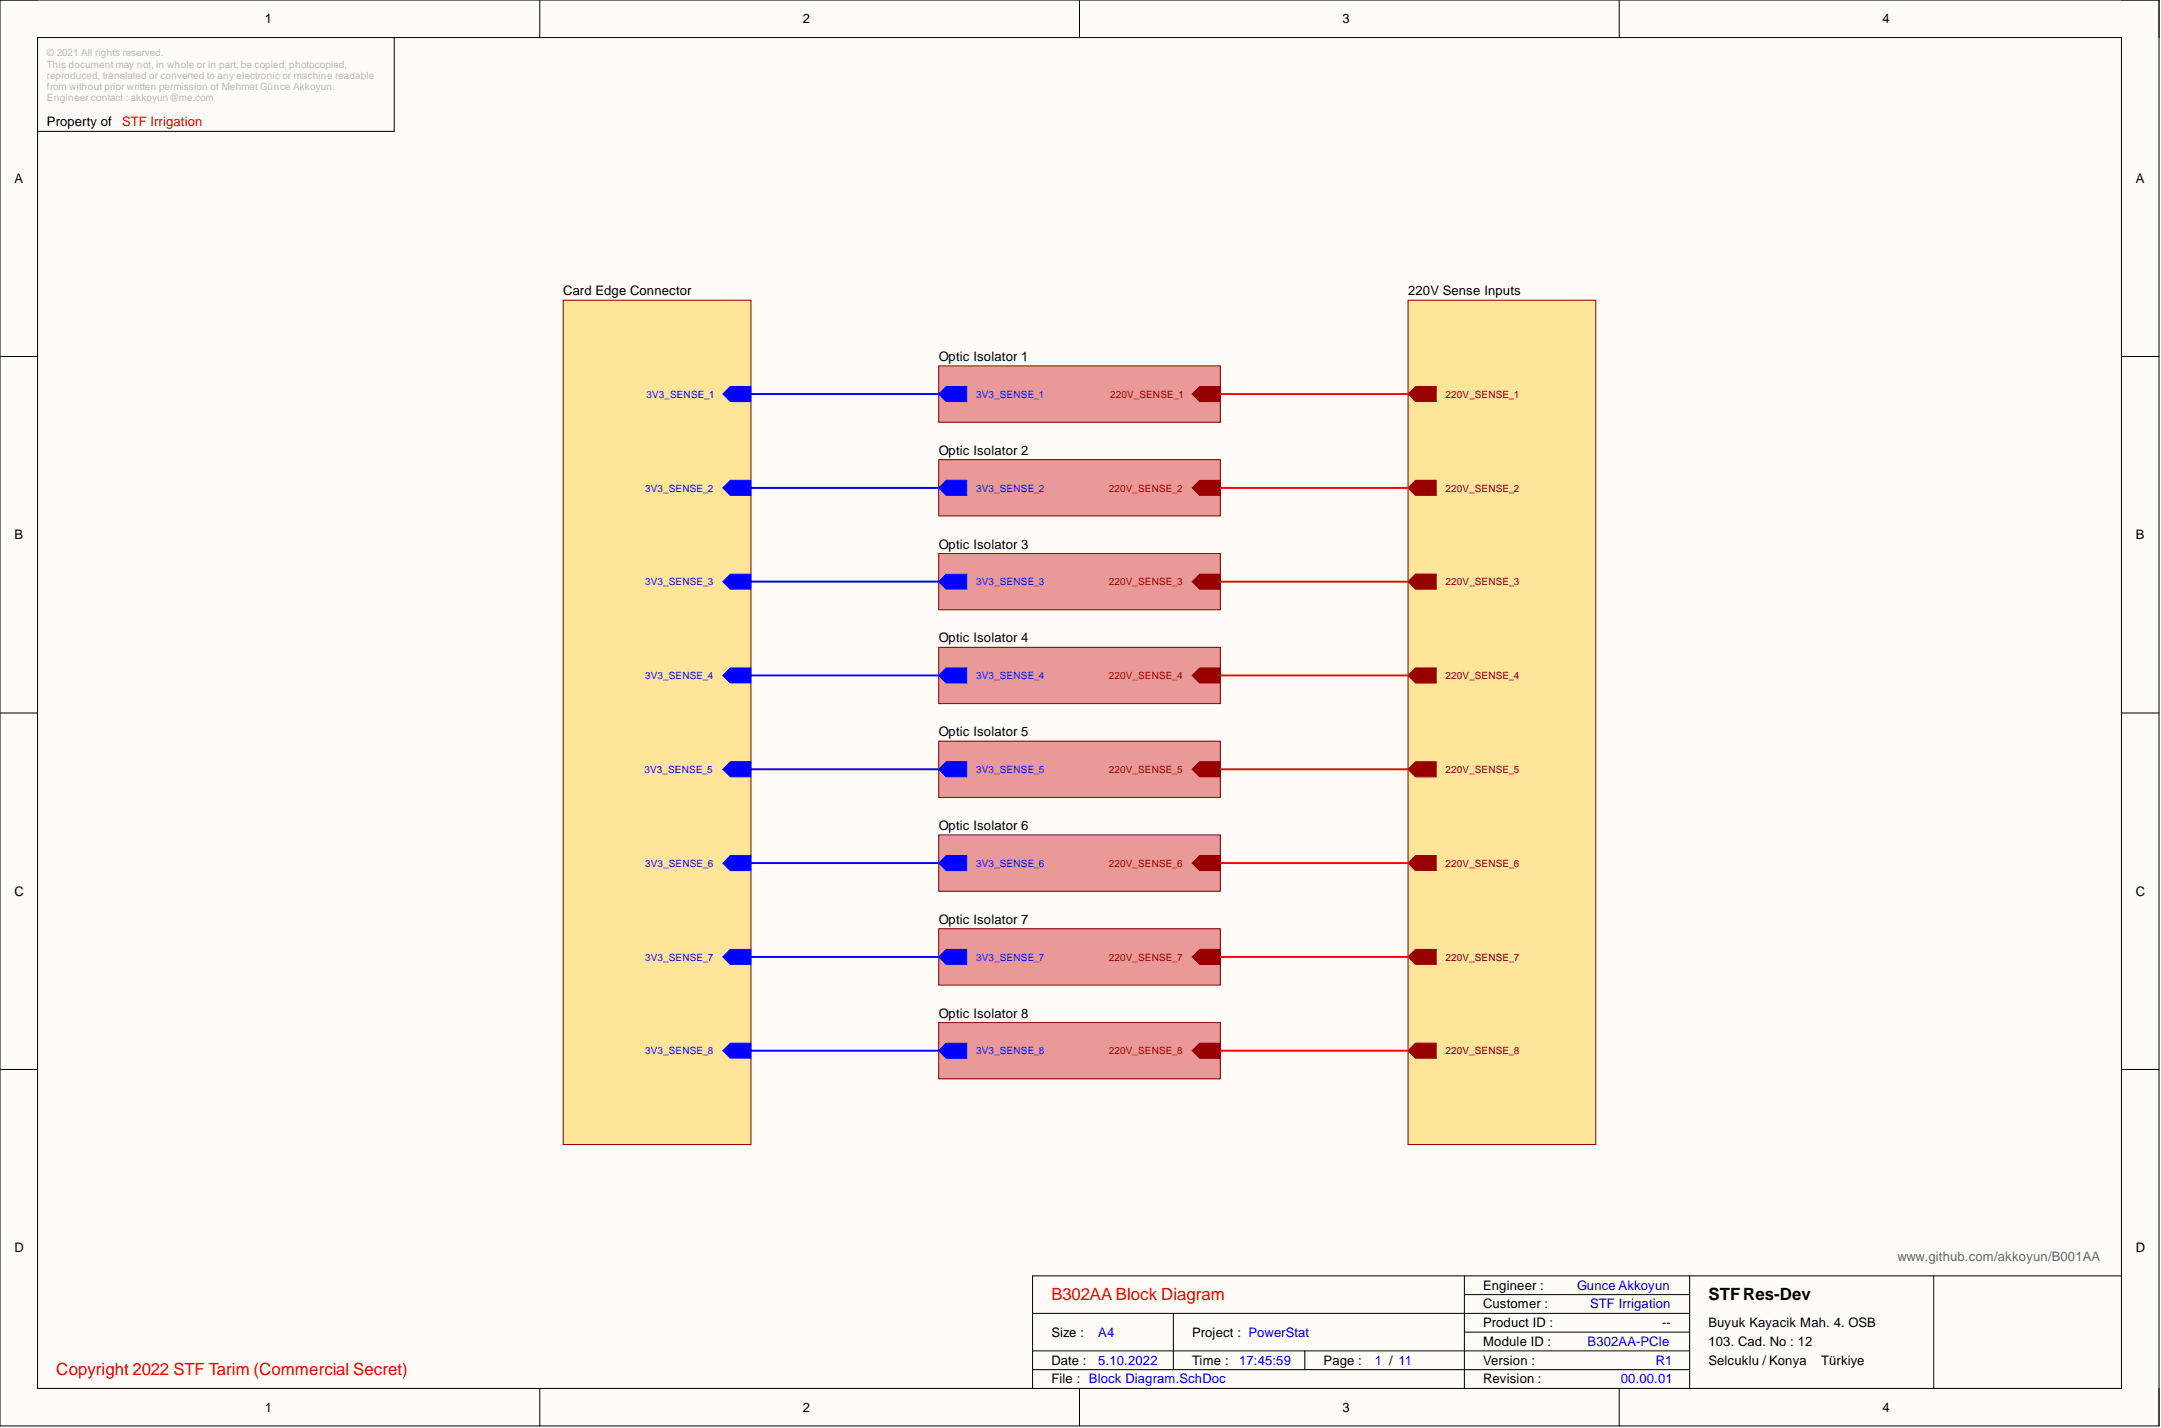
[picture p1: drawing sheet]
<svg xmlns="http://www.w3.org/2000/svg" width="292mm" height="193mm" viewBox="0 0 292 193" stroke-linecap="round" stroke-linejoin="round" font-family="sans-serif">
<path d="M0 0h291.8v192.7h-291.8z" fill-rule="evenodd" fill="#fffcf8"/>
<path d="M0 0h291.8v192.7h-291.8z" fill="none" stroke="#000" stroke-width=".14"/>
<path d="M5.1 5.1h281.7v182.5h-281.7z" fill-rule="evenodd" fill="#fffcf8"/>
<g fill="none" stroke="#000" stroke-width=".14">
<path d="M0 0h5.1M5.1 5.1h281.7v182.5h-281.7zM53.3 5.1v12.7h-48.2M73 0v5.1M145.9 0v5.1M218.9 0v5.1M286.8 0h5v5.1M0 48.2h5.1M286.8 48.2h5M0 96.3h5.1M286.8 96.3h5M0 144.5h5.1"/>
<path d="M286.8 144.5h5M139.6 177.5h88.8M158.6 177.5v7.6M197.9 174.9h30.5M197.9 172.4v15.2M228.4 172.4v15.2M261.4 172.4v15.2M286.8 172.4h-147.2v15.2M73 187.6v5.1M139.6 182.6h88.8M139.6 185.1h88.8M145.9 187.6v5.1"/>
<path d="M176.4 182.6v2.5M197.9 180h30.5M218.9 187.6v5.1M291.8 187.6v5.1"/>
</g>
<path d="M190.3 40.6h25.4v114.1h-25.4z" fill-rule="evenodd" fill="#ffe599"/>
<path d="M190.3 40.6h25.4v114.1h-25.4z" fill="none" stroke="#800000" stroke-width=".14"/>
<path d="M190.3 65.9l1-1h2.8v2h-2.8z" fill-rule="evenodd" fill="#980000"/>
<path d="M190.3 65.9l1-1h2.8v2h-2.8z" fill="none" stroke="#980000" stroke-width=".14"/>
<path d="M190.3 53.2l1-1h2.8v2.1h-2.8z" fill-rule="evenodd" fill="#980000"/>
<path d="M190.3 53.2l1-1h2.8v2.1h-2.8z" fill="none" stroke="#980000" stroke-width=".14"/>
<path d="M190.3 104l1-1.1h2.8v2.1h-2.8z" fill-rule="evenodd" fill="#980000"/>
<path d="M190.3 104l1-1.1h2.8v2.1h-2.8z" fill="none" stroke="#980000" stroke-width=".14"/>
<path d="M190.3 116.6l1-1h2.8v2h-2.8z" fill-rule="evenodd" fill="#980000"/>
<path d="M190.3 116.6l1-1h2.8v2h-2.8z" fill="none" stroke="#980000" stroke-width=".14"/>
<path d="M190.3 78.6l1-1h2.8v2h-2.8z" fill-rule="evenodd" fill="#980000"/>
<path d="M190.3 78.6l1-1h2.8v2h-2.8z" fill="none" stroke="#980000" stroke-width=".14"/>
<path d="M190.3 91.3l1-1h2.8v2h-2.8z" fill-rule="evenodd" fill="#980000"/>
<path d="M190.3 91.3l1-1h2.8v2h-2.8z" fill="none" stroke="#980000" stroke-width=".14"/>
<path d="M190.3 129.3l1-1h2.8v2h-2.8z" fill-rule="evenodd" fill="#980000"/>
<path d="M190.3 129.3l1-1h2.8v2h-2.8z" fill="none" stroke="#980000" stroke-width=".14"/>
<path d="M190.3 142l1-1h2.8v2h-2.8z" fill-rule="evenodd" fill="#980000"/>
<path d="M190.3 142l1-1h2.8v2h-2.8z" fill="none" stroke="#980000" stroke-width=".14"/>
<path d="M126.9 49.4h38v7.7h-38z" fill-rule="evenodd" fill="#ea9999"/>
<path d="M126.9 49.4h38v7.7h-38z" fill="none" stroke="#800000" stroke-width=".14"/>
<path d="M161.1 53.2l1.1-1h2.7v2.1h-2.7z" fill-rule="evenodd" fill="#980000"/>
<path d="M161.1 53.2l1.1-1h2.7v2.1h-2.7z" fill="none" stroke="#980000" stroke-width=".14"/>
<path d="M126.9 53.2l1-1h2.8v2.1h-2.8z" fill-rule="evenodd" fill="#00f"/>
<path d="M126.9 53.2l1-1h2.8v2.1h-2.8z" fill="none" stroke="#00f" stroke-width=".14"/>
<path d="M76.1 40.6h25.4v114.1h-25.4z" fill-rule="evenodd" fill="#ffe599"/>
<path d="M76.1 40.6h25.4v114.1h-25.4z" fill="none" stroke="#800000" stroke-width=".14"/>
<path d="M97.7 53.2l1-1h2.8v2.1h-2.8z" fill-rule="evenodd" fill="#00f"/>
<path d="M97.7 53.2l1-1h2.8v2.1h-2.8z" fill="none" stroke="#00f" stroke-width=".14"/>
<path d="M97.7 65.9l1-1h2.8v2h-2.8z" fill-rule="evenodd" fill="#00f"/>
<path d="M97.7 65.9l1-1h2.8v2h-2.8z" fill="none" stroke="#00f" stroke-width=".14"/>
<path d="M97.7 78.6l1-1h2.8v2h-2.8z" fill-rule="evenodd" fill="#00f"/>
<path d="M97.7 78.6l1-1h2.8v2h-2.8z" fill="none" stroke="#00f" stroke-width=".14"/>
<path d="M97.7 91.3l1-1h2.8v2h-2.8z" fill-rule="evenodd" fill="#00f"/>
<path d="M97.7 91.3l1-1h2.8v2h-2.8z" fill="none" stroke="#00f" stroke-width=".14"/>
<path d="M97.7 104l1-1.1h2.8v2.1h-2.8z" fill-rule="evenodd" fill="#00f"/>
<path d="M97.7 104l1-1.1h2.8v2.1h-2.8z" fill="none" stroke="#00f" stroke-width=".14"/>
<path d="M97.7 116.6l1-1h2.8v2h-2.8z" fill-rule="evenodd" fill="#00f"/>
<path d="M97.7 116.6l1-1h2.8v2h-2.8z" fill="none" stroke="#00f" stroke-width=".14"/>
<path d="M97.7 142l1-1h2.8v2h-2.8z" fill-rule="evenodd" fill="#00f"/>
<path d="M97.7 142l1-1h2.8v2h-2.8z" fill="none" stroke="#00f" stroke-width=".14"/>
<path d="M97.7 129.3l1-1h2.8v2h-2.8z" fill-rule="evenodd" fill="#00f"/>
<path d="M97.7 129.3l1-1h2.8v2h-2.8z" fill="none" stroke="#00f" stroke-width=".14"/>
<path d="M126.9 62.1h38v7.6h-38z" fill-rule="evenodd" fill="#ea9999"/>
<path d="M126.9 62.1h38v7.6h-38z" fill="none" stroke="#800000" stroke-width=".14"/>
<path d="M161.1 65.9l1.1-1h2.7v2h-2.7z" fill-rule="evenodd" fill="#980000"/>
<path d="M161.1 65.9l1.1-1h2.7v2h-2.7z" fill="none" stroke="#980000" stroke-width=".14"/>
<path d="M126.9 65.9l1-1h2.8v2h-2.8z" fill-rule="evenodd" fill="#00f"/>
<path d="M126.9 65.9l1-1h2.8v2h-2.8z" fill="none" stroke="#00f" stroke-width=".14"/>
<path d="M126.9 74.8h38v7.6h-38z" fill-rule="evenodd" fill="#ea9999"/>
<path d="M126.9 74.8h38v7.6h-38z" fill="none" stroke="#800000" stroke-width=".14"/>
<path d="M161.1 78.6l1.1-1h2.7v2h-2.7z" fill-rule="evenodd" fill="#980000"/>
<path d="M161.1 78.6l1.1-1h2.7v2h-2.7z" fill="none" stroke="#980000" stroke-width=".14"/>
<path d="M126.9 78.6l1-1h2.8v2h-2.8z" fill-rule="evenodd" fill="#00f"/>
<path d="M126.9 78.6l1-1h2.8v2h-2.8z" fill="none" stroke="#00f" stroke-width=".14"/>
<path d="M126.9 87.5h38v7.6h-38z" fill-rule="evenodd" fill="#ea9999"/>
<path d="M126.9 87.5h38v7.6h-38z" fill="none" stroke="#800000" stroke-width=".14"/>
<path d="M161.1 91.3l1.1-1h2.7v2h-2.7z" fill-rule="evenodd" fill="#980000"/>
<path d="M161.1 91.3l1.1-1h2.7v2h-2.7z" fill="none" stroke="#980000" stroke-width=".14"/>
<path d="M126.9 91.3l1-1h2.8v2h-2.8z" fill-rule="evenodd" fill="#00f"/>
<path d="M126.9 91.3l1-1h2.8v2h-2.8z" fill="none" stroke="#00f" stroke-width=".14"/>
<path d="M126.9 100.2h38v7.6h-38z" fill-rule="evenodd" fill="#ea9999"/>
<path d="M126.9 100.2h38v7.6h-38z" fill="none" stroke="#800000" stroke-width=".14"/>
<path d="M161.1 104l1.1-1.1h2.7v2.1h-2.7z" fill-rule="evenodd" fill="#980000"/>
<path d="M161.1 104l1.1-1.1h2.7v2.1h-2.7z" fill="none" stroke="#980000" stroke-width=".14"/>
<path d="M126.9 104l1-1.1h2.8v2.1h-2.8z" fill-rule="evenodd" fill="#00f"/>
<path d="M126.9 104l1-1.1h2.8v2.1h-2.8z" fill="none" stroke="#00f" stroke-width=".14"/>
<path d="M126.9 112.8h38v7.6h-38z" fill-rule="evenodd" fill="#ea9999"/>
<path d="M126.9 112.8h38v7.6h-38z" fill="none" stroke="#800000" stroke-width=".14"/>
<path d="M161.1 116.6l1.1-1h2.7v2h-2.7z" fill-rule="evenodd" fill="#980000"/>
<path d="M161.1 116.6l1.1-1h2.7v2h-2.7z" fill="none" stroke="#980000" stroke-width=".14"/>
<path d="M126.9 116.6l1-1h2.8v2h-2.8z" fill-rule="evenodd" fill="#00f"/>
<path d="M126.9 116.6l1-1h2.8v2h-2.8z" fill="none" stroke="#00f" stroke-width=".14"/>
<path d="M126.9 125.5h38v7.6h-38z" fill-rule="evenodd" fill="#ea9999"/>
<path d="M126.9 125.5h38v7.6h-38z" fill="none" stroke="#800000" stroke-width=".14"/>
<path d="M161.1 129.3l1.1-1h2.7v2h-2.7z" fill-rule="evenodd" fill="#980000"/>
<path d="M161.1 129.3l1.1-1h2.7v2h-2.7z" fill="none" stroke="#980000" stroke-width=".14"/>
<path d="M126.9 129.3l1-1h2.8v2h-2.8z" fill-rule="evenodd" fill="#00f"/>
<path d="M126.9 129.3l1-1h2.8v2h-2.8z" fill="none" stroke="#00f" stroke-width=".14"/>
<path d="M126.9 138.2h38v7.6h-38z" fill-rule="evenodd" fill="#ea9999"/>
<path d="M126.9 138.2h38v7.6h-38z" fill="none" stroke="#800000" stroke-width=".14"/>
<path d="M161.1 142l1.1-1h2.7v2h-2.7z" fill-rule="evenodd" fill="#980000"/>
<path d="M161.1 142l1.1-1h2.7v2h-2.7z" fill="none" stroke="#980000" stroke-width=".14"/>
<path d="M126.9 142l1-1h2.8v2h-2.8z" fill-rule="evenodd" fill="#00f"/>
<path d="M126.9 142l1-1h2.8v2h-2.8z" fill="none" stroke="#00f" stroke-width=".14"/>
<path d="M101.5 53.2h25.4M101.5 65.9h25.4M101.5 78.6h25.4M101.5 91.3h25.4M101.5 104h25.4M101.5 116.6h25.4M101.5 129.3h25.4M101.5 142h25.4" fill="none" stroke="#00f" stroke-width=".25"/>
<path d="M164.9 53.2h25.4M164.9 65.9h25.4M164.9 78.6h25.4M164.9 91.3h25.4M164.9 104h25.4M164.9 116.6h25.4M164.9 129.3h25.4M164.9 142h25.4" fill="none" stroke="#f00" stroke-width=".25"/>
<g font-size="2.3" fill="#f00">
<text x="142.1" y="175.7">B302AA Block Diagram</text>
<text x="7.6" y="185.8">Copyright 2022 STF Tarim (Commercial Secret)</text>
</g>
<text font-size="2.3" x="230.9" y="175.7">STFRes-Dev</text>
<g font-size="1.8">
<text x="35.8" y="3.1">1</text>
<text x="108.5" y="3.1">2</text>
<text x="181.4" y="3.1">3</text>
<text x="254.4" y="3.1">4</text>
<text x="6.3" y="17.1">Property of</text>
<text x="1.9" y="24.7">A</text>
<text x="288.7" y="24.7">A</text>
<text x="76.1" y="39.9">Card Edge Connector</text>
<text x="190.3" y="39.9">220V Sense Inputs</text>
<text x="126.9" y="48.8">Optic Isolator 1</text>
<text x="126.9" y="61.4">Optic Isolator 2</text>
<text x="1.9" y="72.9">B</text>
<text x="126.9" y="74.1">Optic Isolator 3</text>
<text x="288.7" y="72.9">B</text>
<text x="126.9" y="86.8">Optic Isolator 4</text>
<text x="126.9" y="99.5">Optic Isolator 5</text>
<text x="126.9" y="112.2">Optic Isolator 6</text>
<text x="1.9" y="121">C</text>
<text x="126.9" y="124.8">Optic Isolator 7</text>
<text x="288.7" y="121">C</text>
<text x="126.9" y="137.5">Optic Isolator 8</text>
<text x="1.9" y="169.2">D</text>
<text x="288.7" y="169.2">D</text>
<text x="200.5" y="174.3">Engineer :</text>
<text x="200.5" y="176.8">Customer :</text>
<text x="200.5" y="179.3">Product ID :</text>
<text x="230.9" y="179.3">Buyuk Kayacik Mah. 4. OSB</text>
<text x="142.1" y="184.4">Date :</text>
<text x="142.1" y="180.6">Size :</text>
<text x="161.1" y="184.4">Time :</text>
<text x="161.1" y="180.6">Project : PowerStat</text>
<text x="178.9" y="184.4">Page :</text>
<text x="200.5" y="181.9">Module ID :</text>
<text x="200.5" y="184.4">Version :</text>
<text x="230.9" y="181.9">103. Cad. No : 12</text>
<text x="230.9" y="184.4">Selcuklu / Konya</text>
<text x="246.2" y="184.4">Türkiye</text>
<text x="35.8" y="190.7">1</text>
<text x="108.5" y="190.7">2</text>
<text x="142.1" y="186.9">File : Block Diagram.SchDoc</text>
<text x="181.4" y="190.7">3</text>
<text x="200.5" y="186.9">Revision :</text>
<text x="254.4" y="190.7">4</text>
</g>
<text font-size="1.8" fill="#f00" x="16.5" y="17.1">STF Irrigation</text>
<text font-size="1.8" fill="#666" x="256.5" y="170.5">www.github.com/akkoyun/B001AA</text>
<g font-size="1.8" fill="#00f">
<text x="213.2" y="174.3">Gunce Akkoyun</text>
<text x="214.9" y="176.8">STF Irrigation</text>
<text x="224.7" y="179.3">--</text>
<text x="148.5" y="184.4">5.10.2022</text>
<text x="148.5" y="180.6">A4</text>
<text x="167.5" y="184.4">17:45:59</text>
<text x="185.8" y="184.4">1 / 11</text>
<text x="214.6" y="181.9">B302AA-PCIe</text>
<text x="223.8" y="184.4">R1</text>
<text x="219.1" y="186.9">00.00.01</text>
</g>
<g font-size="1.4" fill="#b7b7b7">
<text x="6.3" y="7.6">© 2021 All rights reserved.</text>
<text x="6.3" y="9.1">This document may not, in whole or in part, be copied, photocopied,</text>
<text x="6.3" y="10.7">reproduced, translated or converted to any electronic or machine readable</text>
<text x="6.3" y="12.2">from without prior written permission of Mehmet Günce Akkoyun.</text>
<text x="6.3" y="13.7">Engineer contact : akkoyun@me.com</text>
</g>
<g font-size="1.4" fill="#00f">
<text x="87.4" y="53.8">3V3_SENSE_1</text>
<text x="132" y="53.8">3V3_SENSE_1</text>
<text x="87.2" y="66.4">3V3_SENSE_2</text>
<text x="132" y="66.4">3V3_SENSE_2</text>
<text x="87.2" y="79.1">3V3_SENSE_3</text>
<text x="132" y="79.1">3V3_SENSE_3</text>
<text x="87.2" y="91.8">3V3_SENSE_4</text>
<text x="132" y="91.8">3V3_SENSE_4</text>
<text x="87.1" y="104.5">3V3_SENSE_5</text>
<text x="132" y="104.5">3V3_SENSE_5</text>
<text x="87.2" y="117.1">3V3_SENSE_6</text>
<text x="132" y="117.1">3V3_SENSE_6</text>
<text x="87.2" y="129.8">3V3_SENSE_7</text>
<text x="132" y="129.8">3V3_SENSE_7</text>
<text x="87.2" y="142.5">3V3_SENSE_8</text>
<text x="132" y="142.5">3V3_SENSE_8</text>
</g>
<g font-size="1.4" fill="#980000">
<text x="150.1" y="53.8">220V_SENSE_1</text>
<text x="195.4" y="53.8">220V_SENSE_1</text>
<text x="149.9" y="66.4">220V_SENSE_2</text>
<text x="195.4" y="66.4">220V_SENSE_2</text>
<text x="149.9" y="79.1">220V_SENSE_3</text>
<text x="195.4" y="79.1">220V_SENSE_3</text>
<text x="149.9" y="91.8">220V_SENSE_4</text>
<text x="195.4" y="91.8">220V_SENSE_4</text>
<text x="149.9" y="104.5">220V_SENSE_5</text>
<text x="195.4" y="104.5">220V_SENSE_5</text>
<text x="149.9" y="117.1">220V_SENSE_6</text>
<text x="195.4" y="117.1">220V_SENSE_6</text>
<text x="149.9" y="129.8">220V_SENSE_7</text>
<text x="149.9" y="142.5">220V_SENSE_8</text>
</g>
<g font-size="1.4" fill="#800000">
<text x="195.4" y="129.8">220V_SENSE_7</text>
<text x="195.4" y="142.5">220V_SENSE_8</text>
</g>
</svg>
